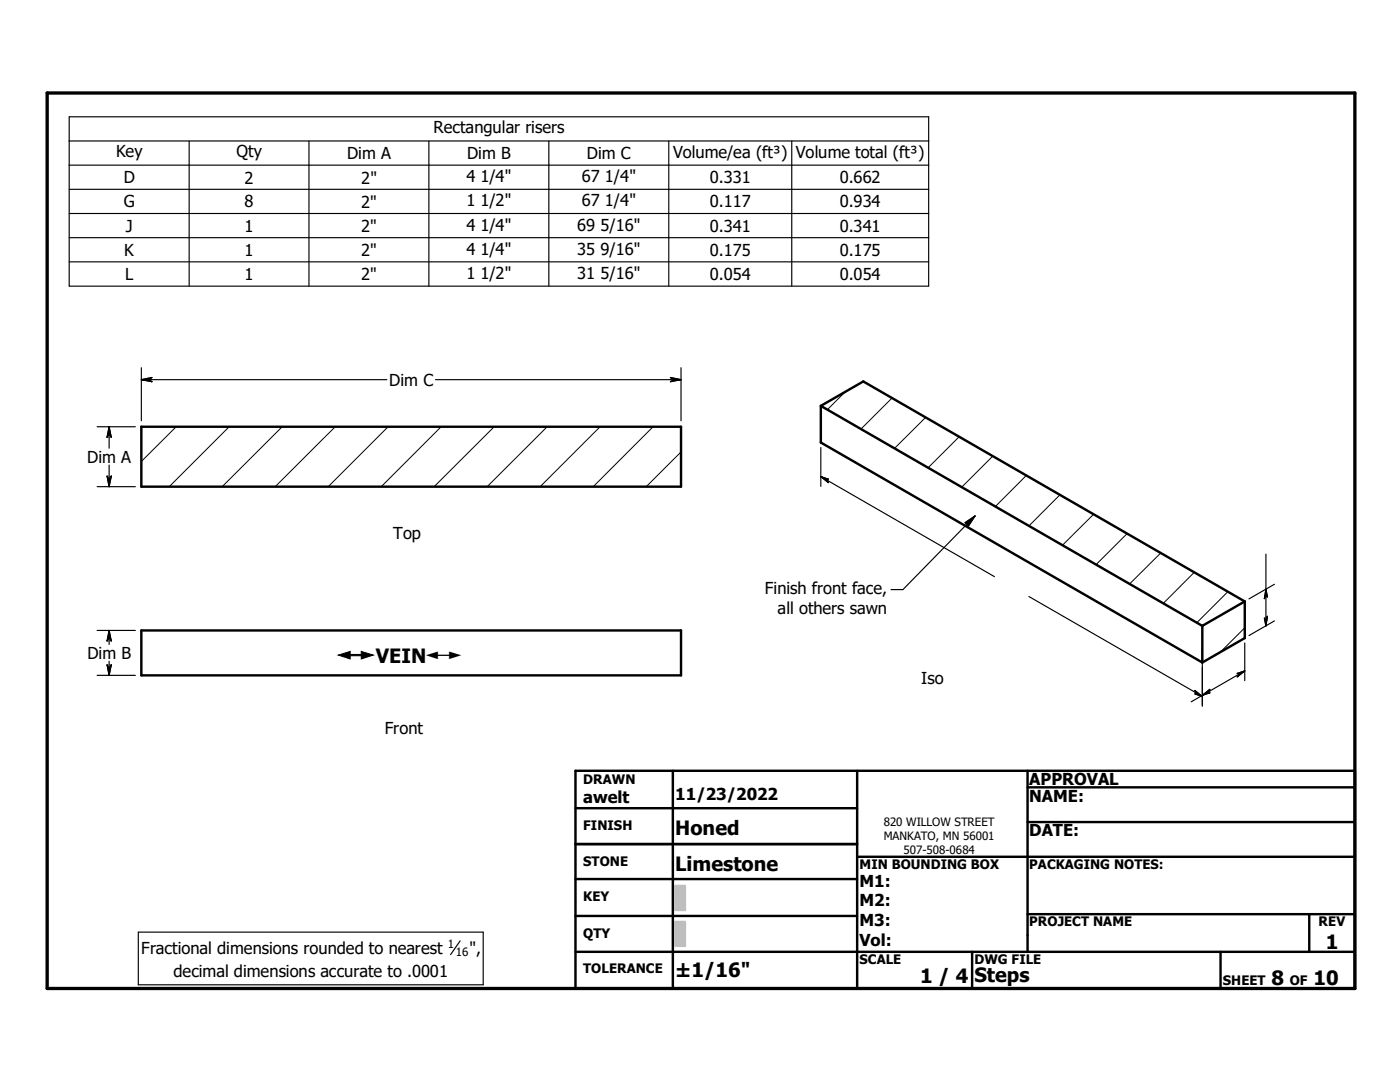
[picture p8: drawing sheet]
<svg xmlns="http://www.w3.org/2000/svg" width="279mm" height="216mm" viewBox="0 0 279 216" stroke-linecap="round" stroke-linejoin="round" font-family="sans-serif">
<g fill="none" stroke="#000" stroke-width=".48">
<path d="M28.2 85.2h107.7v11.9h-107.7zM163.8 81v7.3l76.1 43.9M163.8 81l76.1 43.9M163.8 81l8.5-4.9 76.1 43.9M28.2 125.8h107.7v9h-107.7zM239.9 124.9v7.3M248.4 120v7.3l-8.5 4.9M248.4 120l-8.5 4.9M114.8 153.8h155.6v43.4h-155.6zM134.3 153.8v43.4M171.1 153.8v43.4M205.1 157.1h65.3"/>
<path d="M205.1 153.8v36.1M114.8 175.4h56.3M114.8 161.3h56.3M114.8 168.4h56.3M171.1 171h99.3M205.1 164h65.3M114.8 182.8h56.3M114.8 189.9h155.6M194 189.9v7.3M205.1 182.4h65.3M243.6 189.9v7.3M261.3 182.4v7.5"/>
</g>
<g fill="none" stroke="#000" stroke-width=".2">
<path d="M168.7 78.2l-3.6 3.6M178 79.4l-6.2 6.2M35.2 85.2l-7 6.9M45.7 85.2l-11.9 11.9M56.3 85.2l-12 11.9M66.9 85.2l-12 11.9M77.5 85.2l-12 11.9M88 85.2l-11.9 11.9M98.6 85.2l-12 11.9M109.2 85.2l-12 11.9M119.8 85.2l-12 11.9M130.3 85.2l-11.9 11.9"/>
<path d="M135.9 90.2l-6.9 6.9M184.7 83.3l-6.2 6.2M191.4 87.2l-6.2 6.1M198.1 91l-6.2 6.2M204.8 94.9l-6.2 6.2M211.5 98.7l-6.1 6.2M218.2 102.6l-6.2 6.2M224.9 106.5l-6.1 6.1M231.7 110.3l-6.3 6.2M238.3 114.2l-6.1 6.2M245.1 118.1l-6.2 6.1M248.4 125.3l-4.8 4.8"/>
</g>
<path d="M9.4 18.6h261v178.6h-261z" fill="none" stroke="#000" stroke-width=".66"/>
<g fill="#c0c0c0" stroke="#c0c0c0" stroke-width=".48">
<path d="M134.8 184h1.9v4.7z"/>
<path d="M134.8 184l1.9 4.7h-1.9z"/>
<path d="M134.8 176.8h1.9v4.8z"/>
<path d="M134.8 176.8l1.9 4.8h-1.9z"/>
</g>
<g fill="none" stroke="#000" stroke-width=".23">
<path d="M13.8 23.3h171.5v33.8h-171.5zM13.8 28.1h171.5M13.8 33h171.5M13.8 37.8h171.5M37.7 28.1v29M61.7 28.1v29M85.6 28.1v29M109.5 28.1v29M133.5 28.1v29M158 28.1v29M13.8 42.6h171.5M13.8 47.4h171.5"/>
<path d="M13.8 52.2h171.5M28.2 75.8h49M28.2 75.8l2.1-.5-.7 .5M28.2 75.8l2.1 .4-.7-.4M28.2 73.4v10.6M29.6 75.8h.1M86.9 75.8h49M134.5 75.8h.1M134.5 75.8l-.7 .4 2.1-.4M134.5 75.8l-.7-.5 2.1 .5M135.9 73.4v10.6M19.4 85.2h7.6"/>
<path d="M19.4 97.1h7.6M21.8 95.7h.1M21.8 86.5h.1M21.8 85.2v4.2M21.8 92.8v4.3M21.8 95.7l-.4-.7 .4 2.1M21.8 95.7l.4-.7-.4 2.1M21.8 85.2l.4 2.1-.4-.8M21.8 85.2l-.4 2.1 .4-.8M163.8 95.1l34.7 20M163.8 95.1l1.5 .5-.5 .1M163.8 95.1l1.5 1.2-.5-.6"/>
<path d="M163.8 89.3v7.8M164.8 95.7h.1M192.6 104.3l2-1.4-1.3 2.1zM194.6 102.9l-14.4 14.7h-2.4M205.3 119l34.6 20M252.6 118.7h.1M252.6 110.6v14.3M252.6 117.6l.3 1.5-.3-.4-.3 .8zM254.3 116.6l-5 2.9M19.4 134.8h7.6M19.4 125.8h7.6M21.8 127.2h.1"/>
<path d="M21.8 133.4h.1M21.8 125.8v2.8M21.8 131.9v2.9M21.8 125.8l.4 2.1-.4-.7M21.8 125.8l-.4 2.1 .4-.7M21.8 133.4l-.4-.7 .4 2.1M21.8 133.4l.4-.7-.4 2.1M239 138.4h.1M239 138.4l-.5 .1 1.4 .5M239 138.4l-.5-.6 1.4 1.2M239.9 129.5v11.4M239.9 138.7l-2.2 1.3"/>
<path d="M240.9 138.2h.1M240.9 138.2l.5-.6-1.5 1.1M240.9 138.2h.5l-1.5 .5M247.5 134.4h.1M248.4 133.9l-8.5 4.8M248.4 133.9l-1.5 1.2 .6-.7M248.4 133.9l-1.5 .5h.6M248.4 128.3v7.5M252.6 123.8h.1M252.6 123.8l-.3-.5 .3 1.6M252.6 123.8l.3-.8-.3 1.9M254.3 123.9l-5 2.9"/>
<path d="M27.6 186h68.8v10.5h-68.8zM91.8 187.7l-1.9 2.8"/>
</g>
<g fill="#fff" stroke="#fff" stroke-width=".23">
<path d="M178.6 174.1h18.2v15z"/>
<path d="M178.6 174.1l18.2 15h-18.2z"/>
<path d="M67.5 129.4h25.1v2.8z"/>
<path d="M67.5 129.4l25.1 2.8h-25.1z"/>
</g>
<g fill="#000" stroke="#000" stroke-width=".23">
<path d="M28.2 75.8l2.1-.5-.7 .5zM28.2 75.8h1.4l.7 .4zM29.6 75.8l.7 .4zM133.8 76.2l.7-.4h1.4zM133.8 75.3l2.1 .5h-1.4zM133.8 75.3l.7 .5zM21.4 95l.4 .7v1.4zM22.2 95l-.4 2.1v-1.4zM22.2 95l-.4 .7zM21.8 85.2l.4 2.1-.4-.8zM21.8 85.2v1.3l-.4 .8zM21.8 86.5l-.4 .8z"/>
<path d="M163.8 95.1l1.5 .5-.5 .1zM163.8 95.1l1 .6 .5 .6zM164.8 95.7l.5 .6zM192.6 104.3l2-1.4-1.3 2.1zM252.6 117.6l.3 1.5-.3-.4zM252.6 117.6v1.1l-.3 .8zM252.6 118.7l-.3 .8zM21.8 125.8l.4 2.1-.4-.7zM21.8 125.8v1.4l-.4 .7zM21.8 127.2l-.4 .7zM21.4 132.7l.4 .7v1.4zM22.2 132.7l-.4 2.1v-1.4z"/>
<path d="M22.2 132.7l-.4 .7zM238.5 138.5l.5-.1 .9 .6zM238.5 137.8l1.4 1.2-.9-.6zM238.5 137.8l.5 .6zM239.9 138.7l1.5-1.1-.5 .6zM239.9 138.7l1-.5h.5zM240.9 138.2h.5zM247.5 134.4l.9-.5-1.5 1.2zM246.9 134.4l1.5-.5-.9 .5zM246.9 134.4h.6zM252.3 123.3l.3 .5v1.1zM252.9 123l-.3 1.9v-1.1z"/>
<path d="M252.9 123l-.3 .8z"/>
</g>
<g font-size="3.9">
<text x="75" y="132.3">VEIN</text>
<text x="134.7" y="166.6">Honed</text>
<text x="134.7" y="173.8">Limestone</text>
<text x="264.6" y="189.3">1</text>
<text x="134.7" y="194.9">±1/16&quot;</text>
<text x="183.6" y="196.1">1 / 4</text>
<text x="194.5" y="196">Steps</text>
<text x="253.8" y="196.6">8</text>
<text x="262.1" y="196.6">10</text>
</g>
<g font-size="3.3">
<text x="86.5" y="26.6">Rectangular risers</text>
<text x="23.2" y="31.4">Key</text>
<text x="47.2" y="31.4">Qty</text>
<text x="69.3" y="31.7">Dim A</text>
<text x="93.2" y="31.7">Dim B</text>
<text x="117.1" y="31.7">Dim C</text>
<text x="134.3" y="31.5">Volume/ea (ft³)</text>
<text x="158.8" y="31.5">Volume total (ft³)</text>
<text x="24.7" y="36.6">D</text>
<text x="24.7" y="41.4">G</text>
<text x="48.8" y="36.6">2</text>
<text x="48.8" y="41.4">8</text>
<text x="72.1" y="41.4">2&quot;</text>
<text x="72.1" y="36.6">2&quot;</text>
<text x="93.1" y="36.4">4 1/4&quot;</text>
<text x="93.1" y="41.2">1 1/2&quot;</text>
<text x="116.1" y="36.4">67 1/4&quot;</text>
<text x="116.1" y="41.2">67 1/4&quot;</text>
<text x="141.6" y="36.6">0.331</text>
<text x="141.6" y="41.4">0.117</text>
<text x="167.6" y="36.6">0.662</text>
<text x="167.6" y="41.4">0.934</text>
<text x="25.1" y="46.2">J</text>
<text x="48.8" y="46.2">1</text>
<text x="72.1" y="46.3">2&quot;</text>
<text x="93.1" y="46">4 1/4&quot;</text>
<text x="115.2" y="46">69 5/16&quot;</text>
<text x="141.6" y="46.2">0.341</text>
<text x="167.6" y="46.2">0.341</text>
<text x="24.8" y="51.1">K</text>
<text x="48.8" y="51.1">1</text>
<text x="72.1" y="51.1">2&quot;</text>
<text x="93.1" y="50.8">4 1/4&quot;</text>
<text x="115.2" y="50.8">35 9/16&quot;</text>
<text x="141.6" y="51.1">0.175</text>
<text x="167.6" y="51.1">0.175</text>
<text x="25" y="55.9">L</text>
<text x="48.8" y="55.9">1</text>
<text x="72.1" y="55.9">2&quot;</text>
<text x="93.1" y="55.7">1 1/2&quot;</text>
<text x="115.2" y="55.7">31 5/16&quot;</text>
<text x="141.6" y="55.9">0.054</text>
<text x="167.6" y="55.9">0.054</text>
<text x="77.7" y="77">Dim C</text>
<text x="17.4" y="92.3">Dim A</text>
<text x="78.5" y="107.6">Top</text>
<text x="152.7" y="118.6">Finish front face,</text>
<text x="155.2" y="122.5">all others sawn</text>
<text x="17.4" y="131.4">Dim B</text>
<text x="183.9" y="136.4">Iso</text>
<text x="76.8" y="146.5">Front</text>
<text x="116.4" y="160.2">awelt</text>
<text x="134.7" y="159.7">11/23/2022</text>
<text x="205.4" y="156.7">APPROVAL</text>
<text x="205.4" y="159.9">NAME:</text>
<text x="205.4" y="166.9">DATE:</text>
<text x="171.5" y="176.9">M1: 1 1/2&quot;</text>
<text x="171.5" y="180.8">M2: 2&quot;</text>
<text x="171.5" y="184.8">M3: 18&quot;</text>
<text x="28.2" y="190.3">Fractional dimensions rounded to nearest</text>
<text x="93.7" y="190.3">&quot;,</text>
<text x="171.5" y="188.7">Vol: 0.031 ft³</text>
<text x="34.6" y="195">decimal dimensions accurate to .0001</text>
</g>
<g font-size="3.1">
<text x="67.5" y="132.2">#</text>
<text x="85" y="132.3">#</text>
</g>
<g font-size="2.6">
<text x="116.4" y="156.4">DRAWN</text>
<text x="116.4" y="165.6">FINISH</text>
<text x="116.4" y="172.8">STONE</text>
<text x="171.5" y="173.4">MIN BOUNDING BOX</text>
<text x="205.4" y="173.4">PACKAGING NOTES:</text>
<text x="116.4" y="179.9">KEY</text>
<text x="205.4" y="184.8">PROJECT NAME</text>
<text x="263.1" y="184.8">REV</text>
<text x="116.4" y="187.1">QTY</text>
<text x="116.4" y="194.2">TOLERANCE</text>
<text x="171.5" y="192.4">SCALE</text>
<text x="194.5" y="192.4">DWG FILE</text>
<text x="244.1" y="196.6">SHEET</text>
<text x="257.4" y="196.6">OF</text>
</g>
<g font-size="2.3">
<text x="176.4" y="164.8">820 WILLOW STREET</text>
<text x="176.4" y="167.6">MANKATO, MN 56001</text>
<text x="180.3" y="170.3">507-508-0684</text>
<text x="89.4" y="189.1">1</text>
<text x="91" y="190.8">16</text>
</g>
</svg>
